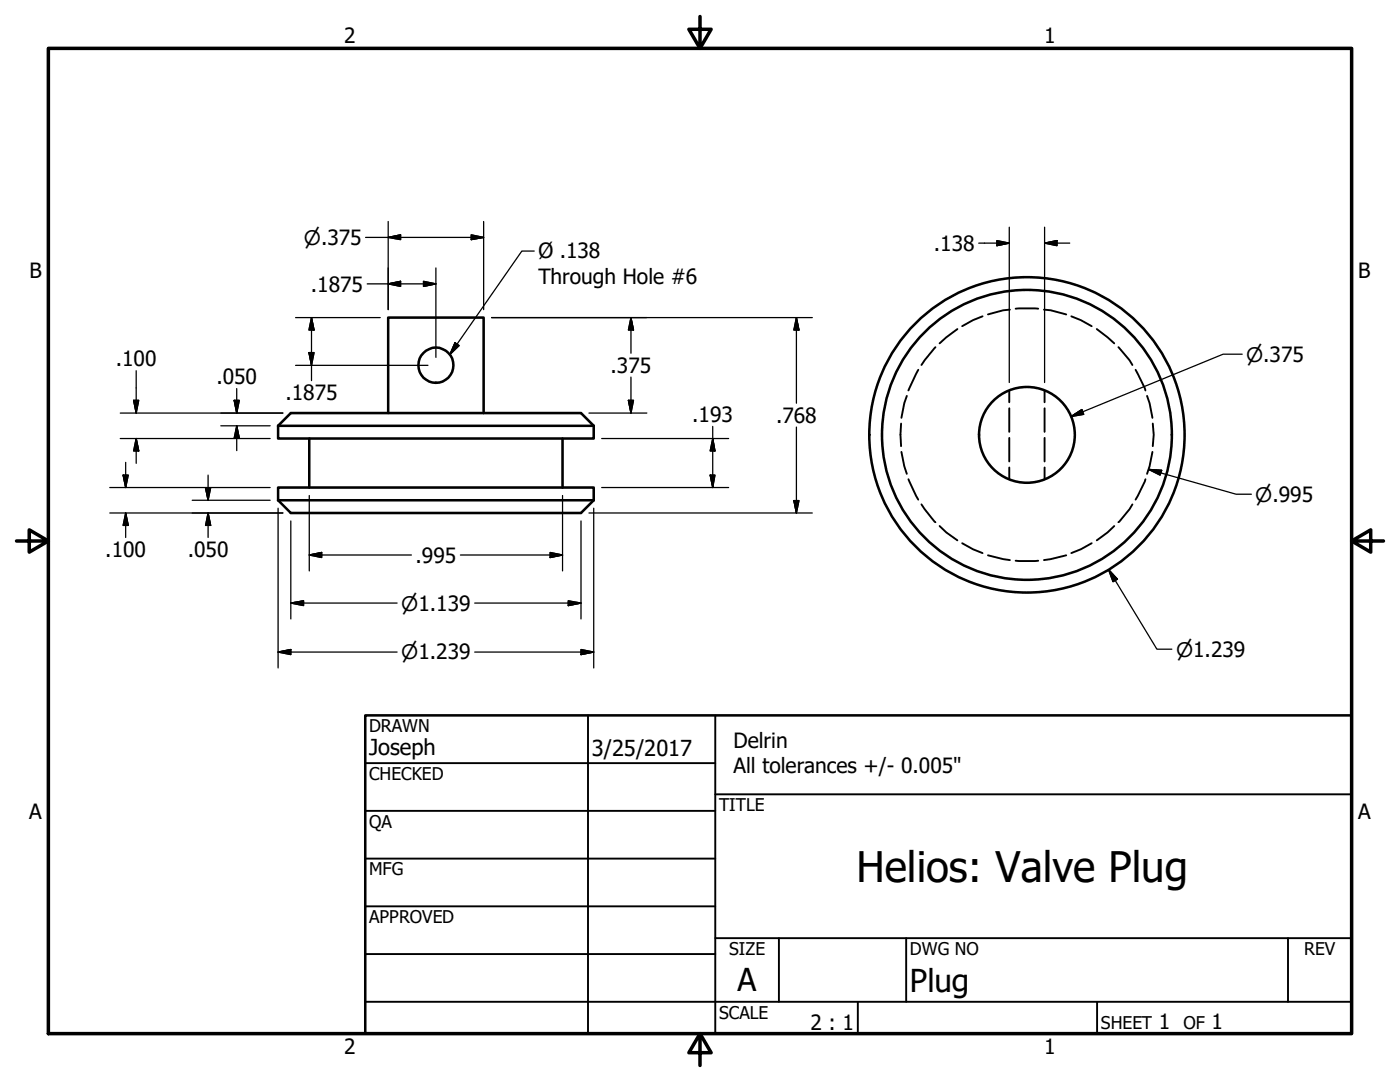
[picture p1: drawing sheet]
<svg xmlns="http://www.w3.org/2000/svg" width="279mm" height="216mm" viewBox="0 0 279 216" stroke-linecap="round" stroke-linejoin="round" font-family="sans-serif">
<!-- layer: Visible (ANSI) -->
<g fill="none" stroke="#000" stroke-width=".51">
<path d="M55.5 99.8v-2.5h63v2.5M55.5 85v2.5h63v-2.5M55.5 99.8h63M55.5 99.8l2.5 2.6h58l2.5-2.6M55.5 85h63M55.5 85l2.5-2.6h58l2.5 2.6M61.7 87.5v9.8M77.5 82.4v-19h19v19M112.3 87.5v9.8"/>
<circle cx="87" cy="72.9" r="3.5"/>
<circle cx="204.9" cy="86.8" r="28.9"/>
<circle cx="204.9" cy="86.8" r="9.6"/>
<circle cx="204.9" cy="86.8" r="31.5"/>
</g>
<!-- layer: Hidden (ANSI) -->
<g fill="none" stroke="#000" stroke-width=".38">
<path d="M181 79l-.5 1.5-.6 2.9M183.3 73.8l-2 4.1M186.7 69.3l-2.8 3.5M191.1 65.7l-2.3 1.6-1.3 1.2M196.1 63.1l-1.9 .8-2.2 1.2M201.4 77.9v2.4M201.5 61.8l-1.3 .1-3 .8M202.7 61.6h4.5M208.3 61.8l1.4 .1 3.1 .8M208.5 77.9v2.4M213.8 63.1l1.9 .8 2.2 1.2M218.9 65.7l3.5 2.8"/>
<path d="M223.2 69.3l2.2 2.6 .6 .9M226.6 73.8l2 4.1M228.9 79l.5 1.5 .6 2.9M179.8 84.5l-.1 2.2 .1 2.3M179.9 90.2l.6 2.8 .5 1.6M181.3 95.6l2 4.1M201.4 81.5v4.7M201.4 87.4v4.7M201.4 93.3v2.3M208.5 81.5v4.7M208.5 87.4v4.7M208.5 93.3v2.3"/>
<path d="M228.6 95.6l-2 4.1M230 90.2l-.6 2.8-.5 1.6M230.1 84.5l.2 2.2-.2 2.3M183.9 100.6l2.8 3.6M187.5 105l1.3 1.2 2.3 1.6M192 108.4l2.2 1.2 1.9 .8M197.2 110.8l4.3 1M202.7 111.9h4.5M212.8 110.8l-4.5 1M217.9 108.4l-2.2 1.2-1.9 .8M222.4 105l-1.4 1.2-2.1 1.6M226 100.6l-.6 1-2.2 2.6"/>
</g>
<!-- layer: Border (ANSI) -->
<path d="M9.7 9.7h260v196.5h-260zM139.7 3.3v6.4l-2.2-3.9h4.4l-2.2 3.9M3.3 107.9h6.4l-3.9-2.2v4.5l3.9-2.3M269.7 107.9l3.9 2.3v-4.5l-3.9 2.2h6.4M139.7 206.2l2.2 3.9h-4.4l2.2-3.9v6.4" fill="none" stroke="#000" stroke-width=".7"/>
<!-- layer: Title (ANSI) -->
<g fill="none" stroke="#000" stroke-width=".38">
<path d="M72.9 152.3h69.8M117.3 142.7v63.5M142.7 158.5h127M142.7 142.7v63.5M72.9 161.8h69.8M72.9 171.3h69.8M72.9 199.9h196.8M72.9 180.8h69.8M72.9 190.4h69.8M142.7 187.2h127M155.4 187.2v12.7M171.2 199.9v6.3"/>
<path d="M180.8 187.2v12.7M218.9 199.9v6.3M257 187.2v12.7"/>
</g>
<path d="M72.9 142.7h196.8v63.5h-196.8z" fill="none" stroke="#000" stroke-width=".51"/>
<!-- layer: Dimension (ANSI) -->
<g fill="none" stroke="#000" stroke-width=".25">
<path d="M73 47.4h23.5M73.3 56.6h13.7M77.5 47.4l2.4-.5v.9zM77.5 56.6l2.4-.5v1.1zM77.5 44.2v17.6M84.5 56.1l2.5 .5-2.5 .6zM87 53.5v17.8M94 46.9l2.5 .5-2.5 .4zM96.5 44.2v17.6M195.3 48.5h6.1M198.9 48l2.5 .5-2.5 .5zM201.4 45.3v31"/>
<path d="M208.5 48.5l2.4-.5v1zM208.5 48.5h5M208.5 45.3v31M26.7 79.9h1l-.5 2.5zM27.2 74v8.4M46.7 79.9h1.1l-.6 2.5zM47.2 77.5v4.9M59 63.4h16.9M59 72.9h26.4M61.7 70.4h1l-.5 2.5zM62.2 63.4l.5 2.4h-1zM62.2 63.4v12.5"/>
<path d="M98.1 63.4h64M125.4 79.9h1l-.5 2.5zM125.9 63.4l.5 2.4h-1zM125.9 63.4v7.1M125.9 75.2v7.2M158.9 63.4l.5 2.4h-1zM158.9 63.4v17.1M247.9 70.7h-3.8l-30.4 12.4M21.9 97.3h32M24 87.5h29.9M24 82.4h32.5M24.6 94.8h1l-.5 2.5z"/>
<path d="M25.1 92.3v5M27.2 87.5l.5 2.5h-1zM27.2 87.5v5M38.4 99.8h15.5M41 97.3h1l-.5 2.5zM41.5 94.8v5M44.1 85h9.8M47.2 85l.6 2.4h-1.1zM47.2 85v4.9M61.7 98.9v15M112.3 98.9v15M117.5 82.4h11.6"/>
<path d="M120.1 97.3h25.3M120.1 87.5h25.3M141.7 94.8h1l-.5 2.5zM142.2 87.5l.5 2.5h-1zM142.2 85.1v12.2M158.4 99.9h1l-.5 2.5zM158.9 85.2v17.2M213.7 83.1l2.2-1.4 .4 1zM229.2 93.7l2.6 .2-.3 .9zM229.2 93.7l17.5 4.9h3M21.9 102.4h34.6M25.1 102.4l.5 2.4h-1z"/>
<path d="M25.1 102.4v4.9M41.5 102.4l.5 2.4h-1zM41.5 102.4v4.9M55.5 101.4v31.9M58 103.9v19.6M61.7 110.7l2.5-.5v1.1zM61.7 110.7h20.4M91.9 110.7h20.4M109.8 110.2l2.5 .5-2.5 .6zM113.4 119.9l2.6 .4-2.6 .5zM116 103.9v19.6M117.5 102.4h44.6"/>
<path d="M118.5 101.4v31.9M221.2 113.7l1.8 1.9-.9 .5zM221.2 113.7l9.7 15.8h3M55.5 130.1l2.5-.5v1zM55.5 130.1h23.7M58 120.3l2.6-.4v.9zM58 120.3h21.2M94.7 130.1h23.8M94.7 120.3h21.3M116 129.6l2.5 .5-2.5 .5z"/>
</g>
<g fill="#000" stroke="#000" stroke-width=".25">
<path d="M77.5 47.4l2.4-.5zM77.5 47.4l2.4-.5v.9zM77.5 56.6l2.4-.5zM77.5 56.6l2.4-.5v1.1zM84.5 57.2l2.5-.6zM84.5 56.1l2.5 .5-2.5 .6zM94 47.8l2.5-.4zM94 46.9l2.5 .5-2.5 .4zM198.9 49l2.5-.5zM198.9 48l2.5 .5-2.5 .5zM208.5 48.5l2.4-.5zM208.5 48.5l2.4-.5v1z"/>
<path d="M26.7 79.9l.5 2.5zM26.7 79.9h1l-.5 2.5zM46.7 79.9l.5 2.5zM46.7 79.9h1.1l-.6 2.5zM61.7 70.4l.5 2.5zM61.7 70.4h1l-.5 2.5zM62.2 63.4l.5 2.4zM62.2 63.4l.5 2.4h-1zM125.4 79.9l.5 2.5zM125.4 79.9h1l-.5 2.5zM125.9 63.4l.5 2.4zM125.9 63.4l.5 2.4h-1z"/>
<path d="M158.9 63.4l.5 2.4zM158.9 63.4l.5 2.4h-1zM24.6 94.8l.5 2.5zM24.6 94.8h1l-.5 2.5zM27.2 87.5l.5 2.5zM27.2 87.5l.5 2.5h-1zM41 97.3l.5 2.5zM41 97.3h1l-.5 2.5zM47.2 85l.6 2.4zM47.2 85l.6 2.4h-1.1zM141.7 94.8l.5 2.5zM141.7 94.8h1l-.5 2.5z"/>
<path d="M142.2 87.5l.5 2.5zM142.2 87.5l.5 2.5h-1zM158.4 99.9l.5 2.5zM158.4 99.9h1l-.5 2.5zM213.7 83.1l2.2-1.4zM213.7 83.1l2.2-1.4 .4 1zM229.2 93.7l2.6 .2zM229.2 93.7l2.6 .2-.3 .9zM25.1 102.4l.5 2.4zM25.1 102.4l.5 2.4h-1zM41.5 102.4l.5 2.4zM41.5 102.4l.5 2.4h-1z"/>
<path d="M58 120.3l2.6-.4zM58 120.3l2.6-.4v.9zM61.7 110.7l2.5-.5zM61.7 110.7l2.5-.5v1.1zM109.8 111.3l2.5-.6zM109.8 110.2l2.5 .5-2.5 .6zM221.2 113.7l1.8 1.9zM221.2 113.7l1.8 1.9-.9 .5zM55.5 130.1l2.5-.5zM55.5 130.1l2.5-.5v1zM113.4 120.8l2.6-.5zM113.4 119.9l2.6 .4-2.6 .5z"/>
<path d="M116 130.6l2.5-.5zM116 129.6l2.5 .5-2.5 .5z"/>
</g>
<!-- layer: Symbol (ANSI) -->
<path d="M106.6 50.1h-2.5l-14.3 20.6M90.8 68.4l.8 .6-1.8 1.7z" fill="none" stroke="#000" stroke-width=".25"/>
<path d="M90.8 68.4l-1 2.3zM90.8 68.4l.8 .6-1.8 1.7z" fill="#000" stroke="#000" stroke-width=".25"/>
<text font-size="8.4" x="170.9" y="176.1">Helios: Valve Plug</text>
<g font-size="6.3">
<text x="147.2" y="197.7">A</text>
<text x="181.6" y="197.9">Plug</text>
</g>
<g font-size="4.4">
<text x="73.7" y="150.6">Joseph</text>
<text x="118.1" y="150.8">3/25/2017</text>
</g>
<g font-size="4.2">
<text x="68.7" y="8.6">2</text>
<text x="208.4" y="8.6">1</text>
<text x="107.4" y="51.6">Ø .138</text>
<text x="186.4" y="50">.138</text>
<text x="5.9" y="55.5">B</text>
<text x="62" y="58.2">.1875</text>
<text x="107.4" y="56.6">Through Hole #6</text>
<text x="271.1" y="55.5">B</text>
<text x="23.1" y="73.1">.100</text>
<text x="43.2" y="76.6">.050</text>
<text x="121.9" y="74.4">.375</text>
<text x="57" y="79.8">.1875</text>
<text x="138.1" y="84.2">.193</text>
<text x="154.9" y="84.4">.768</text>
<text x="21" y="111.2">.100</text>
<text x="37.5" y="111.2">.050</text>
<text x="82.9" y="112.3">.995</text>
<text x="146.4" y="149.2">Delrin</text>
<text x="146.4" y="154.2">All tolerances +/- 0.005&quot;</text>
<text x="5.8" y="163.4">A</text>
<text x="271" y="163.4">A</text>
<text x="161.7" y="205.5">2 : 1</text>
<text x="231.3" y="205.4">1</text>
<text x="241.8" y="205.4">1</text>
<text x="68.7" y="210.3">2</text>
<text x="208.4" y="210.3">1</text>
</g>
<g font-size="4">
<text x="60.6" y="48.8">⌀.375</text>
<text x="248.7" y="72.1">⌀.375</text>
<text x="250.5" y="100.1">⌀.995</text>
<text x="80.1" y="121.9">⌀1.139</text>
<text x="80.1" y="131.6">⌀1.239</text>
<text x="234.7" y="131">⌀1.239</text>
</g>
<g font-size="3.5">
<text x="73.7" y="146">DRAWN</text>
<text x="73.7" y="155.6">CHECKED</text>
<text x="143.5" y="161.8">TITLE</text>
<text x="73.7" y="165.2">QA</text>
<text x="73.7" y="174.7">MFG</text>
<text x="73.7" y="184.2">APPROVED</text>
<text x="145.5" y="190.6">SIZE</text>
<text x="181.6" y="190.6">DWG NO</text>
<text x="260.3" y="190.5">REV</text>
<text x="143.5" y="203.3">SCALE</text>
<text x="219.7" y="205.4">SHEET</text>
<text x="236.2" y="205.4">OF</text>
</g>
</svg>
